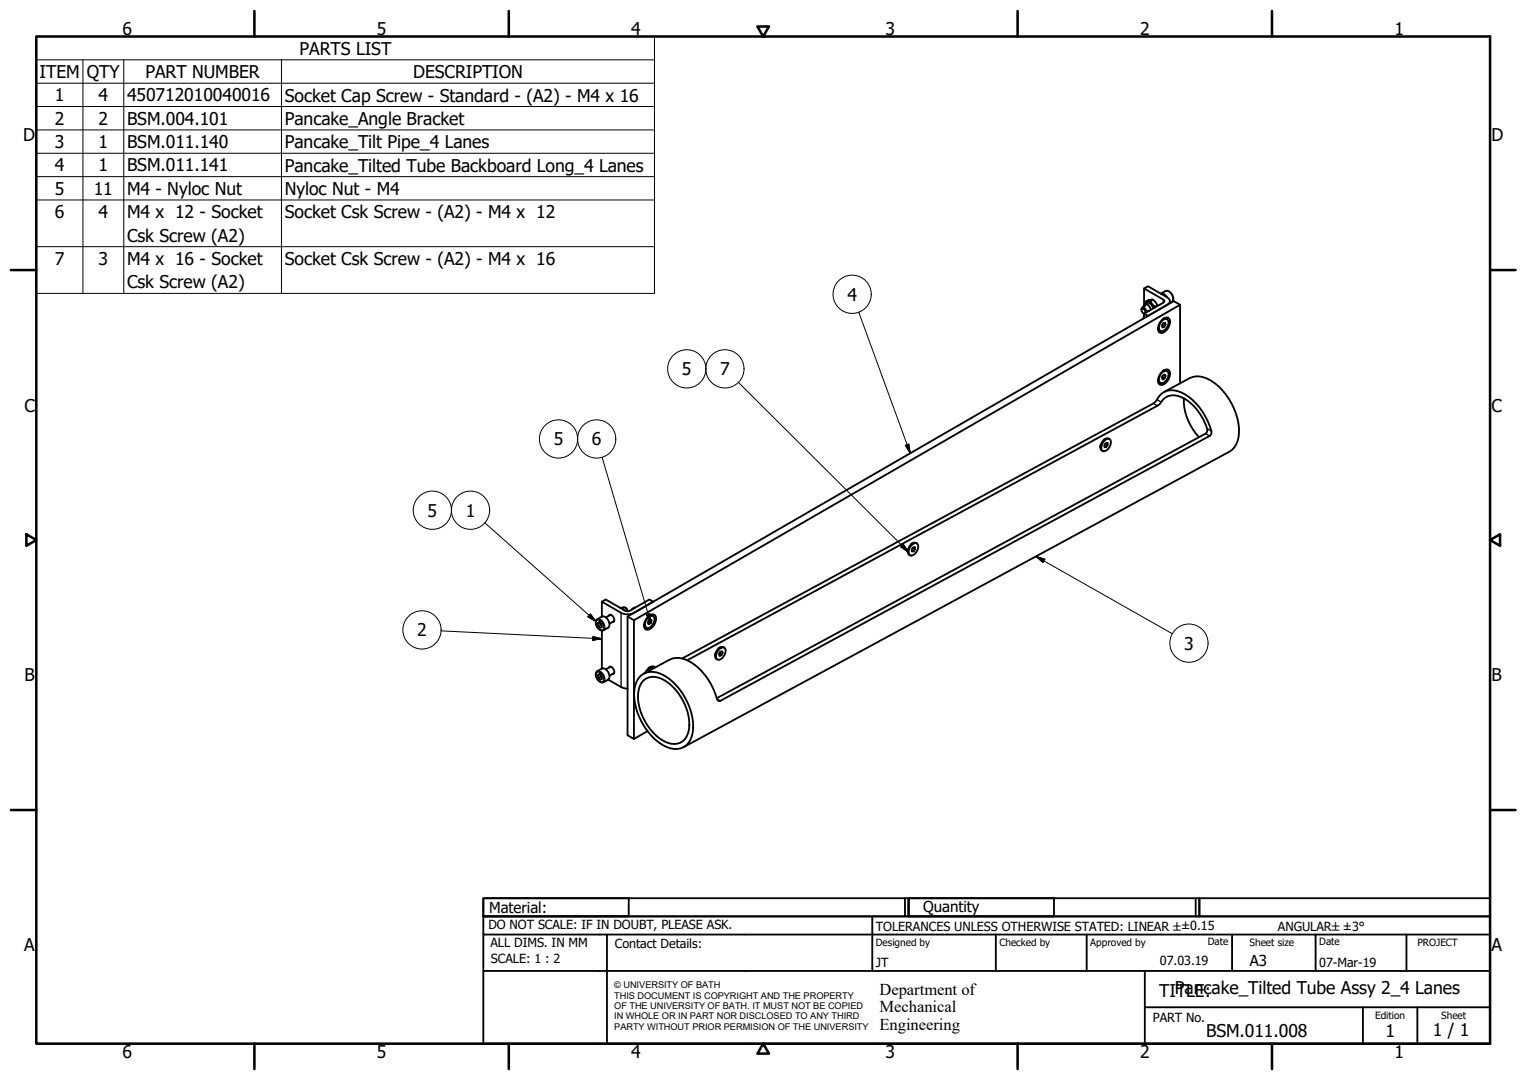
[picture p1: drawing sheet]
<svg xmlns="http://www.w3.org/2000/svg" width="420mm" height="297mm" viewBox="0 0 420 297" stroke-linecap="round" stroke-linejoin="round" font-family="sans-serif">
<!-- layer: Visible (ISO) -->
<g fill="none" stroke="#000" stroke-width=".51">
<path d="M314.8 79.3l1.1-.6 5.3 3.1a1.07 1.07 0 0 1 .7 1 1.07 1.07 0 0 1-.7 1l-5.3 3.1-1.1-.6 5.3-3.1 .3-.4-.3-.4zM314.8 79.3v4.5M314.1 85.2l.2-.6a1.09 1.09 0 0 1 1.2 1.1M314.6 86.2l.2 .1M314.6 84.4l.3-.7a1.49 1.49 0 0 1 1.8 1.5M314.8 86.3h.1M314.8 86.7l-.1 .9M314.8 86.3v1.2M314.9 83.7l.7-.4a1.66 1.66 0 0 1 1.7 1.5M315.2 86.1a.87 .87 0 0 0-1.1-1.1 1.02 1.02 0 0 0 .7 1.3M315.2 84.1l-.9 .5M315.2 83.5l.1-.6 1.2-.1 1.3 1.6-.1 .2"/>
<path d="M315.3 82.9a1.72 1.72 0 0 1 2.9 .6l.3 .6M316.2 85.5l-.5 .1-.6 .5M317.2 82.4l-.7 .4M318.5 84l-.7 .4M318.6 90.2l.2 .5 .5 .3M319.6 88.1a1.24 1.24 0 0 1 1.1-.8 1.24 1.24 0 0 1 1.2 .7 3.3 3.3 0 0 1-2.3 3.6 1.14 1.14 0 0 1-.9-1.8zM319.8 88.2a.97 .97 0 0 1 1.3-.4 .97 .97 0 0 1 .4 1.3l-.2 .6a1.64 1.64 0 0 1-2.2 1.2 2.28 2.28 0 0 1 .7-2.7zM320.1 87.6h.6l.4 .2M320.1 88.9l.6 .3-.2-.4-.5 .1-.3 .7 .2 .5 .5-.2-.7-.4M320.7 89.2l-.3 .7M321.1 81.8a1.68 1.68 0 0 0-1.7-1l1.3-.7a1.95 1.95 0 0 1 1.8 .9 1.95 1.95 0 0 1-.1 2.1l-.5 .3v-.6M324.7 83.8v21.6"/>
<path d="M318.6 104.5l.2 .5 .5 .3M319.6 102.7a1.2 1.2 0 0 1 1.8-.4 2.5 2.5 0 0 1-1.8 3.1 1.33 1.33 0 0 1-.3-2.2zM319.6 102.4a1.24 1.24 0 0 1 1.1-.8 1.24 1.24 0 0 1 1.2 .7 3.2 3.2 0 0 1-2.3 3.6 1.14 1.14 0 0 1-.9-1.8zM319.8 103.7h.1M320.1 101.9l.6-.1 .4 .3M320.3 103.2l.4 .2-.2-.4-.5 .3-.3 .7 .2 .4 .5-.3-.6-.4M320.3 107.8l7-3.8a6.3 6.3 0 0 1 6.9 1.4 17.2 17.2 0 0 1 6.6 14.8 5.6 5.6 0 0 1-2.5 4l-150.2 81.3M320.7 103.4l-.3 .7M325.8 109.5a14.9 14.9 0 0 0 4.1 10.7M302.8 122.5v.5M303.8 121.3a1.12 1.12 0 0 1 1.8-.2 2.51 2.51 0 0 1-1.9 3 1.44 1.44 0 0 1-.3-2.3zM304.1 120.7l-.4 .3"/>
<path d="M304.1 122.1h.1M304.2 122.1l.6 .3-.4 .6M304.2 122.1h-.1M304.8 122.4v-.6h-.5l-.4 .6v.6h.5l-.5-.3M305.3 120.8a1.48 1.48 0 0 0-2.2 .9 1.47 1.47 0 0 0 .3 2.3M249.7 151.2v.5M250.7 150.1a1.16 1.16 0 0 1 1.8-.4 2.53 2.53 0 0 1-1.8 3.1 1.34 1.34 0 0 1-.3-2.2zM251.1 149.4l-.4 .2M251.1 150.8l.7 .3-.4 .5M251.8 151.1v-.6h-.5l-.4 .6v.5h.5l-.5-.2M252.3 149.4a1.48 1.48 0 0 0-2.2 1 1.44 1.44 0 0 0 .3 2.3M164.1 170.5l1.5-.9a2.01 2.01 0 0 1 1.8 3l-1.3 .7a2 2 0 0 1-2-2.8z"/>
<path d="M164.5 171.4l.4-.3 .6 .5 .2 .8-.5 .3-.5-.5zM164.9 171.2l-.4 .2M165.4 171.5v.3M165.4 171.8l-.7 .4M165.4 171.8l.1 .1M165.6 165.5l1.1-.6 5.3 3 .7 .2 .7-.2 5.3-3 1 .6-5.8 3.3a3.9 3.9 0 0 1-3-.2zM165.6 165.5v4.1M165.6 173.4v10.5M167.5 169.4l.2-.3a1.27 1.27 0 0 1 1.1 2h-.3M168 169.1l-1.3 .7M169 170.8l-1.3 .7M170.5 167.1l.6 .1 .5 .6"/>
<path d="M171.1 167.3a.96 .96 0 0 1 1.1-.1 .96 .96 0 0 1 .5 .9M172 167.1l.4 .3 .3 .7M172.7 169.6l1.7 1v32.6M174.4 170.6l150.3-86.8-1.8-1-150.2 86.8v32.6l1.7 1 3.8-2.1M174.8 167.1l-.5 .1-.6 .6M177.2 171.9l.2 .5 .4 .3M178.2 169.8a1.49 1.49 0 0 1 2.1-.5 3 3 0 0 1-2.1 3.9 1.14 1.14 0 0 1-.9-1.7zM178.4 169.8a.97 .97 0 0 1 1.3-.4 .97 .97 0 0 1 .3 1.4l-.1 .5a1.61 1.61 0 0 1-2.2 1.3 2.34 2.34 0 0 1 .7-2.8zM178.5 171h-.1M178.5 170.7v.3M178.7 169.3l.5-.1 .5 .2M178.9 170.5l.4 .2-.3-.3-.5 .4-.2 .6 .3 .3 .5-.3-.6-.4"/>
<path d="M179.3 170.7l-.2 .7M196.7 179.9v.5M198.1 178.4a.89 .89 0 0 1 .8-.4 .89 .89 0 0 1 .7 .7 2.37 2.37 0 0 1-2.2 2.7 1.97 1.97 0 0 1 .7-3zM198.1 178.1l-.4 .2M198.3 179.2l.5 .3-.2-.4-.5 .2-.3 .7 .2 .4 .5-.2M198.8 179.5l-.3 .7-.6-.4M199.3 178.1a1.46 1.46 0 0 0-2.2 1 1.46 1.46 0 0 0 .3 2.3M164.5 185.7l.4-.3 .6 .5 .2 .8-.5 .3-.5-.5zM164.9 185.4l-.4 .3M165.4 185.8v.3M165.4 186.1l-.7 .4M165.4 186.1l.1 .1"/>
<path d="M165.6 183.9a2.01 2.01 0 0 1 1.8 3M165.6 183.9l-1.3 .7a1.95 1.95 0 0 0 0 2.1 1.95 1.95 0 0 0 1.8 .9l1.3-.7M167.3 186.9l3.6 2.1 1.8 .4M167.5 183.6l.2-.2a1.27 1.27 0 0 1 1.1 2h-.3M168 183.4l-1.3 .7M169 185.1l-1.3 .8M176.3 185.9a5.9 5.9 0 0 1 7.6 .6 17.2 17.2 0 0 1 6.7 14.8 4.8 4.8 0 0 1-7.2 4.2 16.9 16.9 0 0 1-8.8-16 6 6 0 0 1 1.7-3.6zM177 187.2a4.6 4.6 0 0 1 6.1 0 15 15 0 0 1 6.5 13.4 4.3 4.3 0 0 1-7 3.2 14.7 14.7 0 0 1-6.9-14.1l.8-1.8zM178.7 183.6l.5-.1 .5 .2M179.9 183.8a1.56 1.56 0 0 0-2.1 1.1M180.3 183.6a1.65 1.65 0 0 0-2.5 .9l-.3 .6M187.7 181.1l129.7-70.1 .5-.5a4.9 4.9 0 0 1 7-2.6 16.4 16.4 0 0 1 8.5 11l-.6 1-134.6 72.9a.69 .69 0 0 1-.9-.6 16.1 16.1 0 0 0-9.4-11 5.1 5.1 0 0 0-3.7 .2l-7.1 3.9"/>
<path d="M189.1 181.6l130-70.5a4.3 4.3 0 0 1 5.9-1.9 14.2 14.2 0 0 1 7.2 9.1l-.5 1-134.5 72.7"/>
</g>
<!-- layer: Visible Narrow (ISO) -->
<path d="M320.1 82.4v.8M320.7 80.1a2.02 2.02 0 0 1 1.7 3M317.4 111l1.1 .6M318.3 109.9l1.2 .7M331.7 119.3l1.1 .6M332.1 117.9l1.2 .6M164.3 170.6a1.78 1.78 0 0 1 1.6 2.6 1.77 1.77 0 0 1-1.6-2.6zM164.3 170.3a2.02 2.02 0 0 1 1.8 3M170.9 168.6v20.4M164.3 184.9a1.78 1.78 0 0 1 1.6 2.6 1.77 1.77 0 0 1-1.6-2.6zM164.3 184.6a2.03 2.03 0 0 1 1.8 3M197.3 192.2l.9 .6" fill="none" stroke="#000" stroke-width=".36"/>
<!-- layer: Visible (ISO) -->
<g fill="#000">
<circle cx="251.2" cy="150.7" r=".25"/>
<circle cx="197.9" cy="179.8" r=".25"/>
</g>
<!-- layer: Symbol (ISO) -->
<g fill="none" stroke="#000" stroke-width=".28">
<path d="M10 16.5v-6.5h170.1v6.5M10 16.5h170.1v6.4M10 16.5v64.2h170.1v-57.8M22.8 16.5v64.2M34.1 16.5v64.2M77.4 16.5v64.2M10 22.9h170.1M10 29.3h170.1M10 35.7h170.1M10 42.1h170.1M10 48.6h170.1M10 55h170.1"/>
<path d="M10 67.8h170.1M236.3 85.9l14.2 38.8M203.2 105.1l46.8 46.8M165.7 125.8l13.4 45.6M249.1 122.5l1-.4 .4 2.6zM133.4 143.8l30.6 27.1M247.9 150.4l.7-.7 1.4 2.2zM285.1 153l2.4 .8-.5 .9zM285.1 153l37.5 21.3M121.3 173.5l44.3 2.2M162.5 168.9l1.5 2-2.2-1.3zM163.1 175.1l2.5 .6-2.5 .4z"/>
<path d="M177.9 169.1l1-.3 .2 2.6z"/>
<circle cx="234.5" cy="80.9" r="5.3"/>
<circle cx="189" cy="101.4" r="5.3"/>
<circle cx="199.5" cy="101.4" r="5.3"/>
<circle cx="153.7" cy="120.7" r="5.3"/>
<circle cx="164.2" cy="120.7" r="5.3"/>
<circle cx="119" cy="140.3" r="5.3"/>
<circle cx="129.5" cy="140.3" r="5.3"/>
<circle cx="116.1" cy="173.2" r="5.3"/>
<circle cx="327.1" cy="176.9" r="5.3"/>
</g>
<!-- layer: Border (ISO) -->
<g fill="none" stroke="#000" stroke-width=".7">
<path d="M10 10h400v277h-400zM70 3v7M140 3v7M208.4 7.3h3.2l-1.6 2.7zM280 3v7M350 3v7M3 74.3h7M410 74.3h7M7.3 146.9l2.7 1.6-2.7 1.6zM410 148.5l2.7-1.6v3.2zM3 222.8h7M410 222.8h7"/>
<path d="M70 287v7M140 287v7M210 287l1.6 2.8h-3.2zM280 287v7M350 287v7"/>
</g>
<!-- layer: Title (ISO) -->
<g fill="none" stroke="#000" stroke-width=".51">
<path d="M133 247h40v5h-40zM133 247h117v5h-117zM133 257v-5h277v5M133 257h277v30h-277zM167 257v30M240 252v15M249 247v5M250 247h40v5h-40zM250 247h80v5h-80zM274 257v10M299 257v10M329 247v5"/>
<path d="M330 247h80v5h-80zM339 257v10M362 257v10M387 257v10M133 267h277M315 277h95M315 267v20M375 277v10M390 277v10"/>
</g>
<!-- layer: Symbol (ISO) -->
<path d="M249.1 122.5l1.4 2.2zM249.1 122.5l1-.4 .4 2.6zM247.9 150.4l2.1 1.5zM247.9 150.4l.7-.7 1.4 2.2zM285.1 153l2.4 .8zM285.1 153l2.4 .8-.5 .9zM161.8 169.6l2.2 1.3zM162.5 168.9l1.5 2-2.2-1.3zM163.1 176.1l2.5-.4zM163.1 175.1l2.5 .6-2.5 .4zM177.9 169.1l1.2 2.3zM177.9 169.1l1-.3 .2 2.6z" fill="#000" stroke="#000" stroke-width=".28"/>
<g font-size="4.8">
<text x="33.7" y="9.6">6</text>
<text x="103.7" y="9.6">5</text>
<text x="173.7" y="9.6">4</text>
<text x="243.7" y="9.6">3</text>
<text x="313.7" y="9.6">2</text>
<text x="383.7" y="9.6">1</text>
<text x="82.4" y="15">PARTS LIST</text>
<text x="10.9" y="21.4">ITEM</text>
<text x="23.9" y="21.5">QTY</text>
<text x="40" y="21.4">PART NUMBER</text>
<text x="113.7" y="21.5">DESCRIPTION</text>
<text x="15.1" y="27.9">1</text>
<text x="27.1" y="27.8">4</text>
<text x="34.9" y="27.9">450712010040016</text>
<text x="78.4" y="27.9">Socket Cap Screw - Standard - (A2) - M4 x 16</text>
<text x="15.1" y="34.3">2</text>
<text x="27.1" y="34.3">2</text>
<text x="34.9" y="34.3">BSM.004.101</text>
<text x="78.4" y="34.3">Pancake_Angle Bracket</text>
<text x="6.3" y="38.9">D</text>
<text x="15.1" y="40.7">3</text>
<text x="27.1" y="40.7">1</text>
<text x="34.9" y="40.7">BSM.011.140</text>
<text x="78.4" y="40.8">Pancake_Tilt Pipe_4 Lanes</text>
<text x="410.4" y="38.9">D</text>
<text x="15.1" y="47.1">4</text>
<text x="27.1" y="47.1">1</text>
<text x="34.9" y="47.1">BSM.011.141</text>
<text x="78.4" y="47.2">Pancake_Tilted Tube Backboard Long_4 Lanes</text>
<text x="15.1" y="53.5">5</text>
<text x="25.8" y="53.5">11</text>
<text x="34.9" y="53.6">M4 - Nyloc Nut</text>
<text x="78.4" y="53.6">Nyloc Nut - M4</text>
<text x="15.1" y="60">6</text>
<text x="27.1" y="60">4</text>
<text x="34.9" y="60">M4 x 12 - Socket</text>
<text x="78.4" y="60">Socket Csk Screw - (A2) - M4 x 12</text>
<text x="34.9" y="66.5">Csk Screw (A2)</text>
<text x="15.1" y="72.8">7</text>
<text x="27.1" y="72.8">3</text>
<text x="34.9" y="72.9">M4 x 16 - Socket</text>
<text x="78.4" y="72.9">Socket Csk Screw - (A2) - M4 x 16</text>
<text x="34.9" y="79.3">Csk Screw (A2)</text>
<text x="233.2" y="82.7">4</text>
<text x="187.6" y="103.2">5</text>
<text x="198.1" y="103.2">7</text>
<text x="6.7" y="113.2">C</text>
<text x="410.4" y="113.2">C</text>
<text x="152.4" y="122.5">5</text>
<text x="162.9" y="122.5">6</text>
<text x="117.7" y="142.1">5</text>
<text x="128.2" y="142.1">1</text>
<text x="114.8" y="175">2</text>
<text x="325.8" y="178.7">3</text>
<text x="6.8" y="187.4">B</text>
<text x="410.4" y="187.4">B</text>
<text x="6.7" y="261.7">A</text>
<text x="410.4" y="261.7">A</text>
<text x="319" y="274.2">TIPancake_Tilted Tube Assy 2_4 Lanes</text>
<text x="323.6" y="274.2">TLE:</text>
<text x="331.9" y="285.3">BSM.011.008</text>
<text x="381.2" y="285.3">1</text>
<text x="394.2" y="285">1 / 1</text>
<text x="33.7" y="291">6</text>
<text x="103.7" y="290.9">5</text>
<text x="173.7" y="290.9">4</text>
<text x="243.7" y="291">3</text>
<text x="313.7" y="291">2</text>
<text x="383.7" y="290.9">1</text>
</g>
<g font-size="4.6">
<text x="242" y="273.7">Department of</text>
<text x="242" y="278.4">Mechanical</text>
<text x="242" y="283.2">Engineering</text>
</g>
<g font-size="4.1">
<text x="134.6" y="251.1">Material:</text>
<text x="254" y="250.8">Quantity</text>
<text x="343.9" y="265.6">A3</text>
</g>
<g font-size="3.5">
<text x="134.4" y="255.6">DO NOT SCALE: IF IN DOUBT, PLEASE ASK.</text>
<text x="241" y="256">TOLERANCES UNLESS OTHERWISE STATED: LINEAR ±±0.15</text>
<text x="351.6" y="256">ANGULAR±±3°</text>
<text x="134.9" y="260.6">ALL DIMS. IN MM</text>
<text x="169.2" y="260.6">Contact Details:</text>
<text x="135.1" y="264.8">SCALE: 1 : 2</text>
<text x="241" y="266">JT</text>
<text x="319.2" y="265.5">07.03.19</text>
<text x="363" y="266">07-Mar-19</text>
<text x="317.2" y="281.2">PART No.</text>
</g>
<g font-size="2.8">
<text x="241" y="260.1">Designed by</text>
<text x="275" y="260.1">Checked by</text>
<text x="300" y="260.1">Approved by</text>
<text x="332.3" y="260">Date</text>
<text x="343.8" y="260.1">Sheet size</text>
<text x="363" y="260">Date</text>
<text x="390" y="260.1">PROJECT</text>
<text x="378.4" y="280.1">Edition</text>
<text x="396.6" y="280.1">Sheet</text>
</g>
<g font-size="2.5">
<text x="169" y="271.9">© UNIVERSITY OF BATH</text>
<text x="169" y="274.7">THIS DOCUMENT IS COPYRIGHT AND THE PROPERTY</text>
<text x="169" y="277.5">OF THE UNIVERSITY OF BATH. IT MUST NOT BE COPIED</text>
<text x="169" y="280.4">IN WHOLE OR IN PART NOR DISCLOSED TO ANY THIRD</text>
<text x="169" y="283.2">PARTY WITHOUT PRIOR PERMISION OF THE UNIVERSITY</text>
</g>
</svg>
